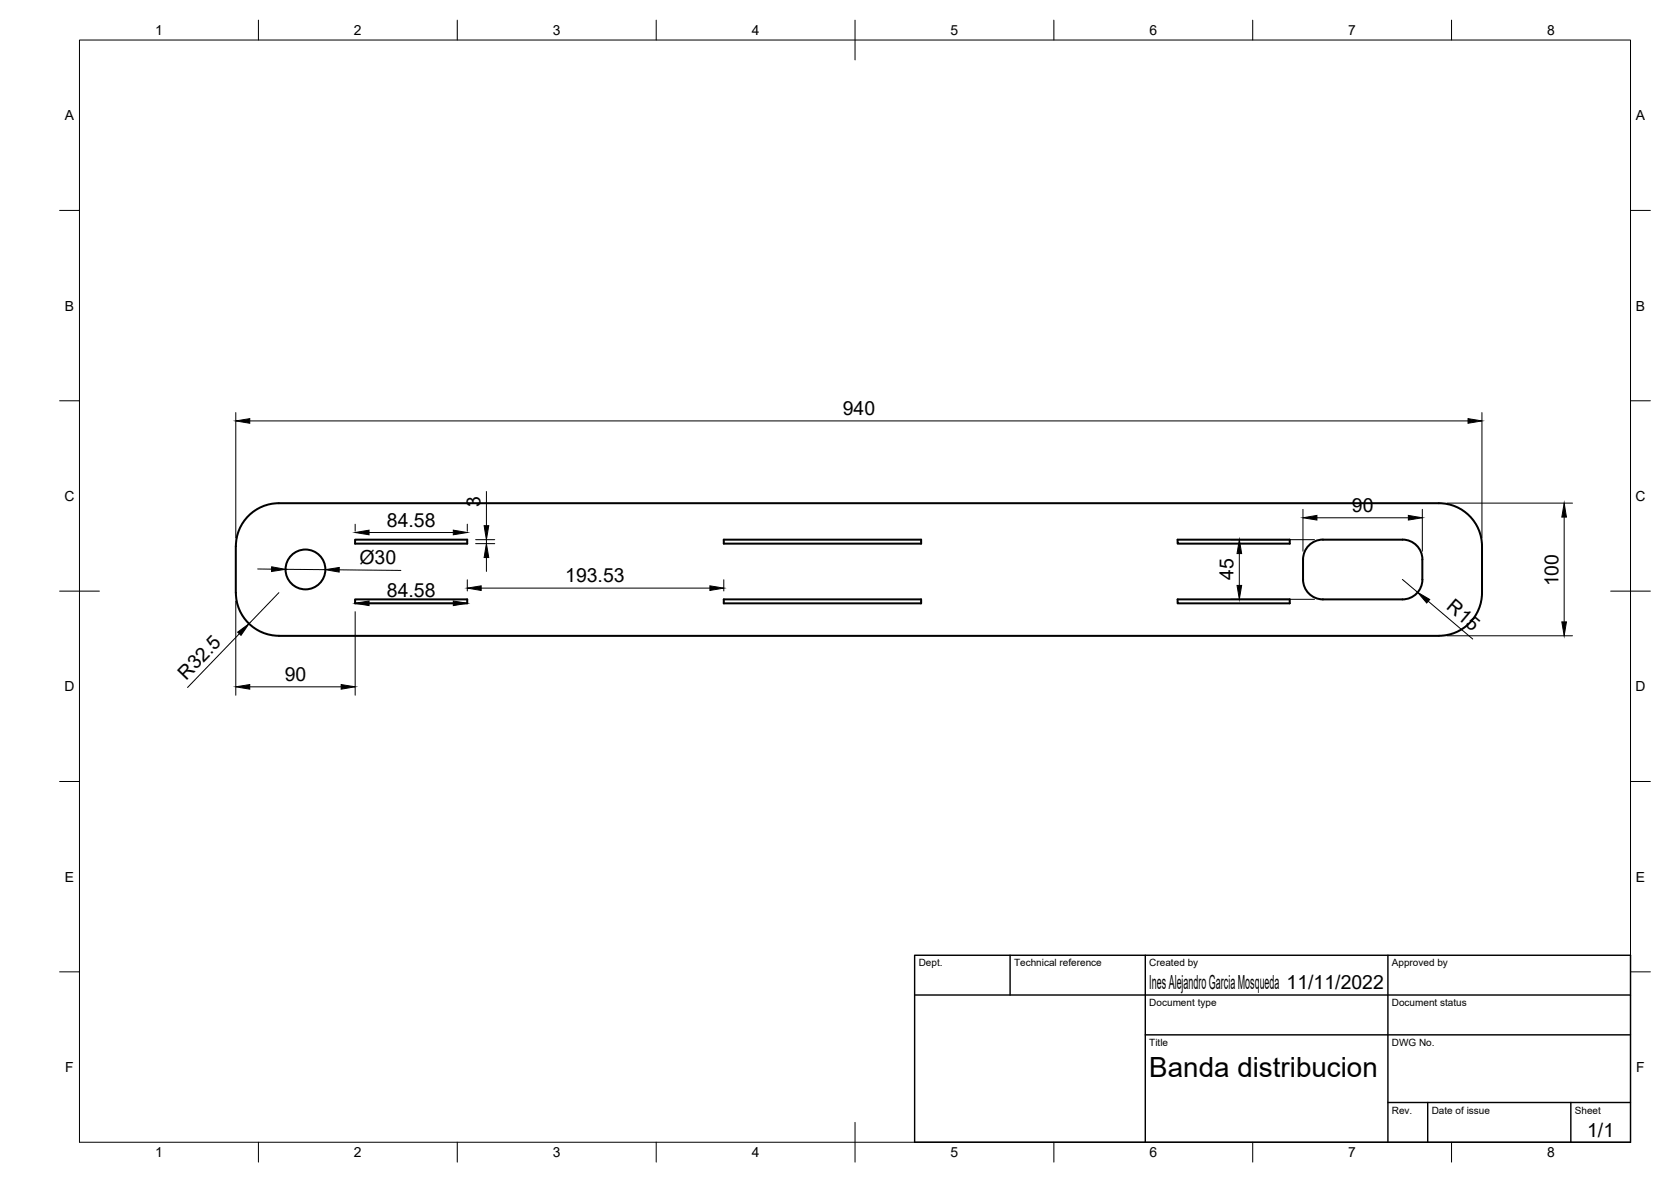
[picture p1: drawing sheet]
<svg xmlns="http://www.w3.org/2000/svg" width="420mm" height="297mm" viewBox="0 0 420 297" stroke-linecap="round" stroke-linejoin="round" font-family="sans-serif">
<!-- layer: Visible -->
<g fill="none" stroke="#000" stroke-width=".51">
<path d="M59.3 137.3v11.7M59.3 137.3a10.8 10.8 0 0 1 10.8-10.8h291.7a10.8 10.8 0 0 1 10.8 10.8v11.7M89.3 135.6h28.2v1h-28.2zM182 135.6h49.6v1h-49.6zM296.1 135.6h28.2v1h-28.2zM332.6 135.6h20M332.6 135.6a5 5 0 0 0-5 5v5a5 5 0 0 0 5 5h20a5 5 0 0 0 5.1-5M352.6 135.6a5 5 0 0 1 5.1 5M89.3 150.6h28.2v1h-28.2zM182 150.6h49.6v1h-49.6zM296.1 150.6h28.2v1h-28.2zM357.6 140.6v5"/>
<path d="M372.6 148.9a10.8 10.8 0 0 1-10.8 10.9h-291.7a10.9 10.9 0 0 1-10.8-10.9"/>
<circle cx="76.8" cy="143.1" r="5"/>
</g>
<!-- layer: BORDER -->
<g fill="none" stroke="#000" stroke-width=".25">
<path d="M20 10.1h390v276.9h-390zM65 5.1v5M115 5.1v5M165 5.1v5M215 5.1v10M265 5.1v5M315 5.1v5M365 5.1v5M15 52.9h5M410 52.9h5M15 100.7h5M410 100.7h5"/>
<path d="M15 148.6h10M405 148.6h10M15 196.4h5M410 196.4h5M15 244.2h5M410 244.2h5M65 287v5M115 287v5M165 287v5M215 282.1v9.9M265 287v5M315 287v5"/>
<path d="M365 287v5"/>
</g>
<!-- layer: TITLEBLOCK -->
<path d="M230 240.1h180v46.9h-180zM230 250h180M254 240.1v9.9M288 240.1v46.9M349 240.1v46.9M288 260.1h122M349 277.1h61M359 277.1v9.9M395 277.1v9.9" fill="none" stroke="#000" stroke-width=".36"/>
<!-- layer: FD_Dimensions -->
<g fill="none" stroke="#000" stroke-width=".25">
<path d="M59.3 103.7v31.5M62.8 105.8h306.3M372.6 103.7v31.5M89.3 131.7v1.8M92.8 133.8h21.2M117.5 131.7v1.8M119.6 135.6h4.8M119.6 136.6h4.8M122.3 123.5v8.6M122.3 135.6v1M309.5 135.6h21M311.6 139.1v8"/>
<path d="M327.6 128v10.5M331.1 130.1h23M357.6 128v10.5M363.9 126.4h31.5M393.3 129.9v26.4M59.3 151.1v23.6M60.2 159.3l-13 13.5M64.8 143h3.5M70.1 148.9l-7.5 7.8M71.8 143.1l10 .1M85.3 143.2l15.5 .1M89.3 153.7v21"/>
<path d="M92.8 151.6h21.2M117.5 145.7v2.8M121 147.8h57.5M122.3 140.1v3.5M182 145.7v2.8M309.5 150.6h21M352.6 145.6l3.8 3.3M359.1 151.1l11.2 9.5M363.9 159.8h31.5M62.8 172.6h23"/>
</g>
<g fill="#000" stroke="#000" stroke-width=".25">
<path d="M59.3 105.8l3.5-.6v1.2zM369.1 105.2l3.5 .6-3.5 .6zM89.3 133.8l3.5-.6v1.2zM114 133.2l3.5 .6-3.5 .6zM121.7 132.1h1.2l-.6 3.5zM311.6 135.6l.6 3.5h-1.2zM327.6 130.1l3.5-.6v1.2zM354.1 129.5l3.5 .6-3.5 .6zM393.3 126.4l.6 3.5h-1.2zM59.8 158.9l2.8-2.2-2 3zM68.3 142.4l3.5 .7-3.5 .5zM81.8 143.2l3.5-.6v1.2z"/>
<path d="M89.3 151.6l3.5-.6v1.2zM114 151l3.5 .6-3.5 .6zM117.5 147.8l3.5-.6v1.2zM122.3 136.6l.6 3.5h-1.2zM178.5 147.2l3.5 .6-3.5 .6zM311 147.1h1.2l-.6 3.5zM356.4 148.9l3.1 1.8-.8 .8zM392.7 156.3h1.2l-.6 3.5zM59.3 172.6l3.5-.6v1.2zM85.8 172l3.5 .6-3.5 .6z"/>
</g>
<text font-size="7" x="289" y="270.6">Banda distribucion</text>
<g font-size="4.9">
<text x="211.9" y="104.3">940</text>
<text x="120.8" y="127.4" transform="rotate(-90 120.8 127.4)">3</text>
<text x="339.9" y="128.7">90</text>
<text x="97.3" y="132.4">84.58</text>
<text x="90.4" y="141.7" transform="rotate(1 90.4 141.7)">Ø30</text>
<text x="142.1" y="146.3">193.53</text>
<text x="310.2" y="145.8" transform="rotate(-90 310.2 145.8)">45</text>
<text x="391.8" y="147.3" transform="rotate(-90 391.8 147.3)">100</text>
<text x="97.3" y="150.1">84.58</text>
<text x="363.5" y="152.9" transform="rotate(40 363.5 152.9)">R15</text>
<text x="46.8" y="171" transform="rotate(-46 46.8 171)">R32.5</text>
<text x="71.6" y="171.2">90</text>
<text x="289" y="248.5">Ines Alejandro Garcia Mosqueda 11/11/2022</text>
<text x="399.1" y="285.7">1/1</text>
</g>
<g font-size="3.5">
<text x="39" y="8.8">1</text>
<text x="89" y="8.8">2</text>
<text x="139" y="8.8">3</text>
<text x="189" y="8.8">4</text>
<text x="239" y="8.8">5</text>
<text x="289" y="8.8">6</text>
<text x="339" y="8.8">7</text>
<text x="389" y="8.8">8</text>
<text x="16.3" y="30.2">A</text>
<text x="411.3" y="30.2">A</text>
<text x="16.3" y="78">B</text>
<text x="411.3" y="78">B</text>
<text x="16.2" y="125.9">C</text>
<text x="411.2" y="125.9">C</text>
<text x="16.2" y="173.7">D</text>
<text x="411.2" y="173.7">D</text>
<text x="16.3" y="221.6">E</text>
<text x="411.3" y="221.6">E</text>
<text x="16.4" y="269.4">F</text>
<text x="411.4" y="269.4">F</text>
<text x="39" y="290.8">1</text>
<text x="89" y="290.8">2</text>
<text x="139" y="290.8">3</text>
<text x="189" y="290.8">4</text>
<text x="239" y="290.8">5</text>
<text x="289" y="290.8">6</text>
<text x="339" y="290.8">7</text>
<text x="389" y="290.8">8</text>
</g>
<g font-size="2.5">
<text x="231" y="242.9">Dept.</text>
<text x="255" y="242.9">Technical reference</text>
<text x="289" y="242.9">Created by</text>
<text x="350" y="242.9">Approved by</text>
<text x="289" y="252.8">Document type</text>
<text x="350" y="252.8">Document status</text>
<text x="289" y="262.9">Title</text>
<text x="350" y="262.9">DWG No.</text>
<text x="350" y="279.9">Rev.</text>
<text x="360" y="279.9">Date of issue</text>
<text x="396" y="279.9">Sheet</text>
</g>
</svg>
